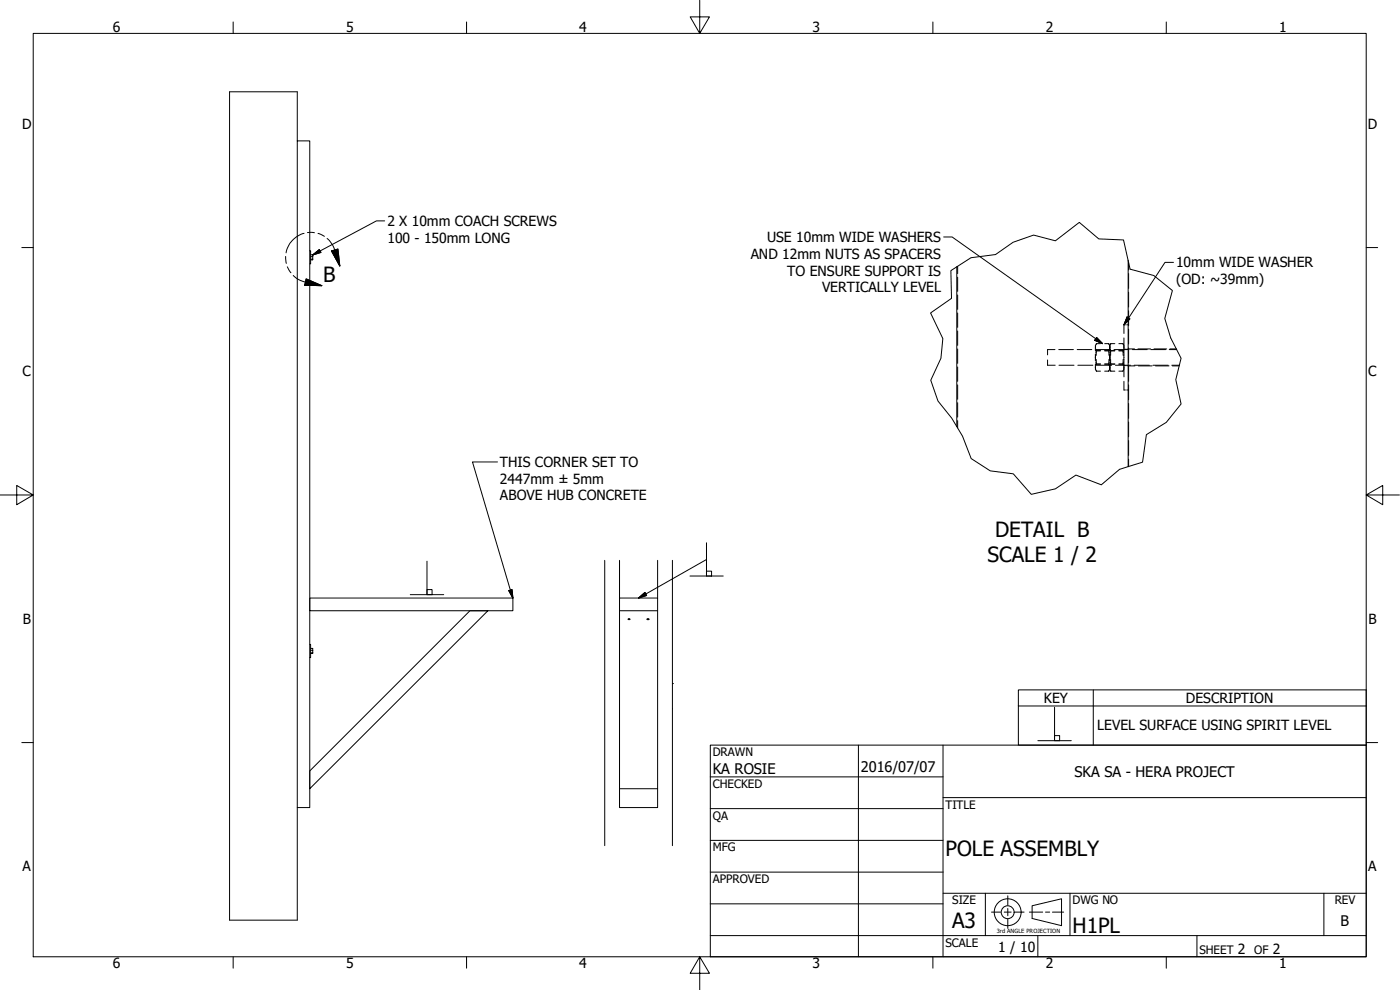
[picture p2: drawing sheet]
<svg xmlns="http://www.w3.org/2000/svg" width="420mm" height="297mm" viewBox="0 0 420 297" stroke-linecap="round" stroke-linejoin="round" font-family="sans-serif">
<!-- layer: Visible (ANSI) -->
<path d="M68.9 27.5h20.3M68.9 276.1h20.3" fill="none" stroke="#000" stroke-width=".3"/>
<!-- layer: Break Line (ANSI) -->
<g fill="none" stroke="#000" stroke-width=".3">
<path d="M68.9 27.5v248.6M89.2 27.5v14.8M89.2 42.3h3.8v200h-3.8zM93 75.2h.2v4h-.2M93.2 76.4h.7v1.6h-.7M93.2 77h.7M93.9 77.7l-.7 .1M338.6 78.2v61.8M287.1 80.1v47.9M93 179.4h60.9v3.8h-60.9zM181.5 168.1v85.6M185.9 179.4h11.5v57.3h-11.5z"/>
<path d="M185.9 168.1v11.3M197.4 168.1v11.3M201.8 168.1v37M93 193.3h.2v4h-.2M93.2 194.5h.7v1.6h-.7M93.2 195.1h.7M93.9 195.8l-.7 .1M185.9 183.2h11.5M188.5 185.8l.3-.2 .2 .2M188.5 185.8l.3 .2 .2-.2M188.5 185.8h.5M194.2 185.8l.3-.2 .3 .2"/>
<path d="M194.2 185.8l.2 .2 .4-.2M194.2 185.8h.6M201.8 205.1h.1M201.8 205.1v48.6M93 231.3l48-48.1h5.4l-53.4 53.5zM185.9 236.7v5.6h11.5v-5.6M89.2 242.3v33.8"/>
</g>
<!-- layer: Symbol (ANSI) -->
<path d="M285.4 81.2l6-3.9 7.4-.9 5.2-3.7 6.2-2.2 6.5 1.7 7.2-5.5 5.9 5 7.4 .3 2 8.8 7.1 1.9 5.6 4.5-2.3 8.4 1.7 5.8 3.2 6.1-1.6 6.4 1.6 7.3-4.5 5.5-6 3.7-1.1 8.3-6.9 2.1-5.5 4.7-7.6-3-6.2 4.2-7.2 1.6-5.4-6.1-6.9-.9-5.7-3.7a47.6 47.6 0 0 0-10-17.3l-2.2-6.2 3.1-6.6 .6-5.9-3.7-7.7 6.3-4.4z" fill="none" stroke="#000" stroke-width=".3"/>
<!-- layer: Border (ANSI) -->
<g fill="none" stroke="#000" stroke-width=".3">
<path d="M287.4 79.9v2.2M338.7 78.8v2.2M287.4 83.2v4.2M287.4 88.5v4.3M287.4 93.9v4.3M287.4 99.3v4.3M337.8 97.5h-.5v2.6M338.1 97.5h.5M338.7 82.1v4.4M338.7 87.7v4.4M338.7 93.3v4.4M338.7 98.8v4.4"/>
<path d="M287.4 104.7v4.3M287.4 110.1v4.3M287.4 115.5v4.3M314.4 108v1.6h2.3M316.6 104.9h-2.2v1.6M317.8 104.9h4.3M317.8 109.6h4.5M323.3 104.9h4.4M323.5 109.6h4.5M328.7 109.3v1.2M328.7 106.2v2.1M328.7 104v1.2"/>
<path d="M328.8 110l.1 1M328.8 106.5v1.4M328.9 109.5l-.2 .1M328.9 103.5l-.1 1M328.9 111l.2 .4M328.9 108.6v1.1M328.9 104.8v1M328.9 105.1l.1 .2M329 107.9l-.1 1.4M329 109.2h1.3M329 105.3h1.3M329 105.3v1.3"/>
<path d="M329 111.2l.1 .2M329.1 103.1l-.2 .3M329.1 105.2h1.2M329.1 103.1h1.2M329.1 111.4h1.2M329.1 103.1l-.1 .2M329.1 109.6h4.5M331.5 105.2h1.2M331.5 103.1h1.2M331.5 111.4h1.2M331.5 105.3h1.3M332.7 105.2l.2 .6"/>
<path d="M332.7 103.1l.4 .6M332.7 103.1l.1 .2M332.8 109.2l-1.3 .1M332.8 107.9v1.3M332.8 109.2l.1 .1M332.8 111.2l-.1 .2M332.9 105.1l-.1 1.5M332.9 111l-.2 .4M332.9 108.6v1.1M332.9 104.8l-.2 .4M332.9 109.5h.2M332.9 105h.2"/>
<path d="M333 106.5l.1 1.4M333 110l.1 .3M333 103.8l.1 .3M333.1 109.3v1.2M333.1 106.2v2.1M333.1 104v1.2M333.1 103.7v.1M333.1 110.7v.1M333.1 110.3v.4M333.1 104.1v.4M333.1 110.8v.2M333.1 110.3l-.1 .4"/>
<path d="M333.1 104.1l-.1 .4M333.1 110.8l-.2 .2M333.1 110v.3M333.1 106.5l-.1 1.4M333.1 103.8v.3M333.1 103.5v.2M333.2 111l.2 .4M333.2 108.6l.2 .7-.2 .4M333.2 104.8l.2 .4-.2 .6M333.2 105.1l.1 .2M333.2 104.9l-4.3 .1M333.2 111.2l.2 .2"/>
<path d="M333.3 107.9l-.1 1.4M333.3 105.3v1.3M333.3 109.2h1.3M333.3 105.3h1.3M333.4 103.1l-.2 .3M333.4 103.1l-.2 .2M333.4 105.2h1.2M333.4 103.1h1.2M333.4 111.4h1.2M334.3 104.9h4.5M334.8 109.6h4.5M335.8 105.2h1.2"/>
<path d="M335.8 103.1h1.2M335.8 111.4h1.2M335.8 105.3h1.3M337 109.3l.2 .4M337 105.2l.2 .6M337 103.1l.3 .6M337 103.1l.1 .2M337.1 107.9v1.3M337.1 109.2l.1 .1M337.1 109.2l-1.3 .1M337.1 111.2l-.1 .2M337.2 105.1l-.1 1.5"/>
<path d="M337.2 111l-.2 .4M337.2 108.6l-.2 .7M337.2 104.8l-.2 .4M337.2 109.5l.1 .1M337.2 110v.7M337.2 106.5v1.4M337.2 103.8v.7M337.3 101.4v5.2M337.3 107.9v5.2M337.3 114.4v2.6h.5M337.3 104.8h.5M337.3 109.7h.5"/>
<path d="M337.3 104.9l-.1 .1M337.3 110.8l-.1 .2M338.1 104.8h.5M338.1 109.7h.5M338.1 117h.5M338.6 109.8h2M338.6 104.7h1.9M338.7 104.4v4.4M338.7 109.9v4.5M338.7 115.5v4.4M339.9 104.9h4.4M340.4 109.6h4.5"/>
<path d="M341.5 104.7h3.8M341.6 109.8h4.2M345.4 104.9h4.4M346 109.6h4.6M346.3 104.7h3.8M346.8 109.8h4M350.9 104.9h2.2M351.1 104.7h2M351.7 109.6h2.2M351.9 109.8h2M287.4 120.8v4.3M287.4 126.2v2.2"/>
<path d="M338.7 121.1v4.4M338.7 126.6v4.4M338.7 132.2v4.4M338.7 137.8v2.2"/>
</g>
<!-- layer: Sketch Geometry (ANSI) -->
<g fill="none" stroke="#000" stroke-width=".3">
<path d="M85.7 76.9l.2 2.1M91.2 70a7.5 7.5 0 0 0-5.3 5.9M92.3 69.8h2.1M95.4 70l1.9 .9M98.2 71.6a8.2 8.2 0 0 1 2.3 3.4l1.5 4.8M99.5 75.3l1.9-.6 .6 5.1zM86.2 80.1l1.1 1.7M88 82.7a7 7 0 0 0 3.7 1.9l4.9 1.1M91.9 83.7l4.7 2-5.2-.1zM123.1 178.4h10.1M128.1 176.9h1.6v1.5h-1.6zM128.1 168.4v10"/>
<path d="M207.1 172.8h9.9M212 171.4h1.6v1.4h-1.6zM212 162.9v9.9M316.5 212.2v10M311.5 222.2h10M316.5 220.7h1.5v1.5h-1.5zM297.6 273.7h2.7M301.4 273.7h2.1M302.5 268.8v2.8M302.5 272.6v2.2M302.5 275.8v2.8M304.5 273.7h2.8"/>
<path d="M308.9 273.7h4M309.8 271.8l8.8-2.1v8l-8.8-2.1zM313.8 273.7h1.2M315.8 273.7h3.4"/>
<circle cx="302.4" cy="273.7" r="4"/>
<circle cx="302.4" cy="273.7" r="1.94"/>
</g>
<path d="M99.5 75.3l2.5 4.5zM99.5 75.3l1.9-.6 .6 5.1zM91.4 85.6l5.2 .1zM91.9 83.7l4.7 2-5.2-.1z" fill="#000" stroke="#000" stroke-width=".3"/>
<!-- layer: Detail Boundary (ANSI) -->
<g fill="none" stroke="#000" stroke-width=".3">
<path d="M10 10h400v277.1h-400zM70 6.6v3.4M140 6.6v3.4M210 0v10l-2.9-4.9h5.8l-2.9 4.9M280 6.6v3.4M350 6.6v3.4M6.5 74.3h3.5M410 74.3h3.4M0 148.5h10l-5-2.8v5.7l5-2.9M410 148.5l5 2.9v-5.7l-5 2.8h10M6.5 222.8h3.5M410 222.8h3.4"/>
<path d="M70 287.1v3.4M140 287.1v3.4M210 287.1l2.9 4.9h-5.8l2.9-4.9v9.9M280 287.1v3.4M350 287.1v3.4"/>
</g>
<!-- layer: Title (ANSI) -->
<g fill="none" stroke="#000" stroke-width=".3">
<path d="M93.9 76.5l1.9-1.6 .5 .8zM115.4 66.3h-2.4l-19.1 10.2M283.2 71.1h2.6l45.1 32M352.2 78.7h-2.6l-12.3 18.8M338.3 95.1l.8 .6-1.8 1.8zM329.1 101.3l1.8 1.8-2.4-1zM149.3 138.6h-7.5l12.1 40.8M152.7 177.2l1-.3 .2 2.5zM191.6 179.4l1.9-1.6 .6 .9zM212 167.9l-20.4 11.5M305.6 207h104.4v16.6h-104.4zM305.6 211.8h104.4"/>
<path d="M328.1 207v16.6M213.2 223.6h196.8v63.5h-196.8zM213.2 233.1h69.8M257.6 223.6v63.5M283 239.3h127M283 223.6v63.5M213.2 242.6h69.8M213.2 252.1h69.8M213.2 261.7h69.8M213.2 271.2h69.8M283 268h127M295.7 268v12.7"/>
<path d="M321.1 268v12.7M397.3 268v12.7M213.2 280.7h196.8M311.5 280.7v6.4M359.2 280.7v6.4"/>
</g>
<path d="M93.9 76.5l1.9-1.6zM93.9 76.5l1.9-1.6 .5 .8zM338.3 95.1l-1 2.4zM338.3 95.1l.8 .6-1.8 1.8zM328.5 102.1l2.4 1zM329.1 101.3l1.8 1.8-2.4-1zM152.7 177.2l1.2 2.2zM152.7 177.2l1-.3 .2 2.5zM191.6 179.4l1.9-1.6zM191.6 179.4l1.9-1.6 .6 .9z" fill="#000" stroke="#000" stroke-width=".3"/>
<g font-size="6.3">
<text x="97" y="84.6">B</text>
<text x="298.6" y="161.1">DETAIL B</text>
<text x="296.4" y="168.7">SCALE 1 / 2</text>
<text x="283.8" y="257">POLE ASSEMBLY</text>
<text x="285.8" y="278.6">A3</text>
<text x="321.9" y="280">H1PL</text>
</g>
<g font-size="4.4">
<text x="213.9" y="232.2">KA ROSIE</text>
<text x="258.4" y="231.6">2016/07/07</text>
<text x="322.5" y="233">SKA SA - HERA PROJECT</text>
<text x="402.3" y="277.9">B</text>
</g>
<g font-size="4.2">
<text x="33.8" y="9.6">6</text>
<text x="103.9" y="9.6">5</text>
<text x="173.9" y="9.6">4</text>
<text x="243.8" y="9.6">3</text>
<text x="313.9" y="9.6">2</text>
<text x="383.9" y="9.6">1</text>
<text x="6.7" y="38.7">D</text>
<text x="410.5" y="38.7">D</text>
<text x="116.3" y="67.8">2 X 10mm COACH SCREWS</text>
<text x="116.3" y="72.8">100 - 150mm LONG</text>
<text x="225.3" y="77.6">AND 12mm NUTS AS SPACERS</text>
<text x="230.2" y="72.6">USE 10mm WIDE WASHERS</text>
<text x="236.3" y="82.7">TO ENSURE SUPPORT IS</text>
<text x="352.9" y="80.2">10mm WIDE WASHER</text>
<text x="246.7" y="87.7">VERTICALLY LEVEL</text>
<text x="352.9" y="85.3">(OD: ~39mm)</text>
<text x="6.8" y="113">C</text>
<text x="410.7" y="113">C</text>
<text x="150.1" y="140.1">THIS CORNER SET TO</text>
<text x="150.1" y="145.1">2447mm ± 5mm</text>
<text x="150.1" y="150.2">ABOVE HUB CONCRETE</text>
<text x="6.9" y="187.2">B</text>
<text x="410.7" y="187.2">B</text>
<text x="313.2" y="210.9">KEY</text>
<text x="355.9" y="210.9">DESCRIPTION</text>
<text x="329.3" y="219.1">LEVEL SURFACE USING SPIRIT LEVEL</text>
<text x="6.8" y="261.4">A</text>
<text x="410.7" y="261.4">A</text>
<text x="299.6" y="285.6">1 / 10</text>
<text x="371.5" y="286.2">2</text>
<text x="382" y="286.2">2</text>
<text x="33.8" y="290.5">6</text>
<text x="103.9" y="290.5">5</text>
<text x="173.9" y="290.5">4</text>
<text x="243.8" y="290.5">3</text>
<text x="313.9" y="290.5">2</text>
<text x="383.9" y="290.5">1</text>
</g>
<g font-size="3.5">
<text x="213.9" y="226.9">DRAWN</text>
<text x="213.9" y="236.4">CHECKED</text>
<text x="213.9" y="245.9">QA</text>
<text x="283.8" y="242.6">TITLE</text>
<text x="213.9" y="255.4">MFG</text>
<text x="213.9" y="265">APPROVED</text>
<text x="285.8" y="271.3">SIZE</text>
<text x="321.9" y="271.3">DWG NO</text>
<text x="400.6" y="271.3">REV</text>
<text x="283.8" y="284">SCALE</text>
<text x="360" y="286.2">SHEET</text>
<text x="376.4" y="286.2">OF</text>
</g>
<text font-size="1.7" x="299.1" y="280.1">3rd ANGLE PROJECTION</text>
</svg>
